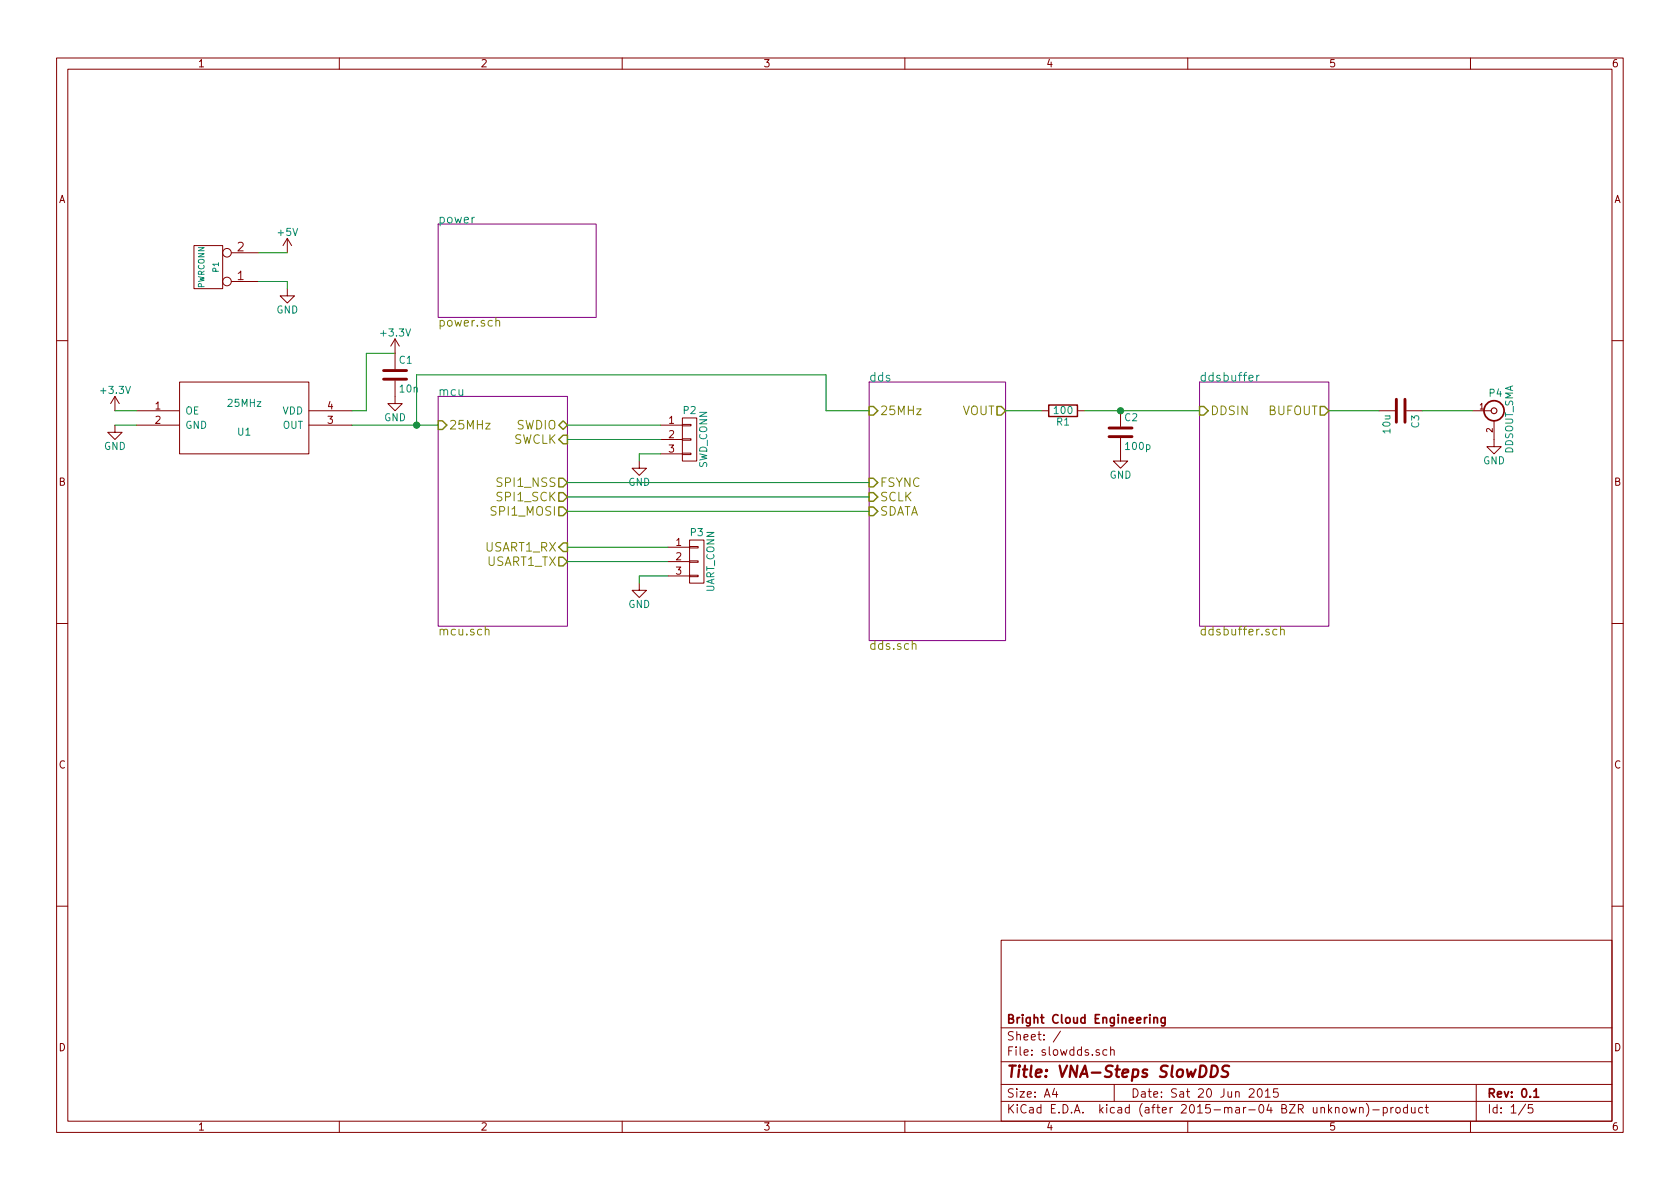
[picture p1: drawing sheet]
EESchema Schematic File Version 2
LIBS:power
LIBS:device
LIBS:transistors
LIBS:conn
LIBS:linear
LIBS:regul
LIBS:74xx
LIBS:cmos4000
LIBS:adc-dac
LIBS:memory
LIBS:xilinx
LIBS:special
LIBS:microcontrollers
LIBS:dsp
LIBS:microchip
LIBS:analog_switches
LIBS:motorola
LIBS:texas
LIBS:intel
LIBS:audio
LIBS:interface
LIBS:digital-audio
LIBS:philips
LIBS:display
LIBS:cypress
LIBS:siliconi
LIBS:opto
LIBS:atmel
LIBS:contrib
LIBS:valves
LIBS:bce
EELAYER 25 0
EELAYER END
$Descr A4 11693 8268
encoding utf-8
Sheet 1 5
Title "VNA-Steps SlowDDS"
Date "Sat 20 Jun 2015"
Rev "0.1"
Comp "Bright Cloud Engineering"
Comment1 ""
Comment2 ""
Comment3 ""
Comment4 ""
$EndDescr
$Comp
L PWRCONN P1
U 1 1
P 1450 1850
F 0 "P1" V 1400 1850 40  0000 C CNN
F 1 "PWRCONN" V 1500 1850 40  0000 C CNN
F 2 "Pin_Headers:Pin_Header_Straight_1x02" H 1450 1850 60  0001 C CNN
F 3 "" H 1450 1850 60  0000 C CNN
	1    1450 1850
	-1   0    0    1   
$EndComp
$Comp
L GND #PWR01
U 1 1
P 2000 2000
F 0 "#PWR01" H 2000 1750 50  0001 C CNN
F 1 "GND" H 2000 1850 50  0000 C CNN
F 2 "" H 2000 2000 60  0000 C CNN
F 3 "" H 2000 2000 60  0000 C CNN
	1    2000 2000
	1    0    0    -1  
$EndComp
Wire Wire Line
	1800 1950 2000 1950
Wire Wire Line
	2000 1950 2000 2000
$Comp
L +5V #PWR02
U 1 1
P 2000 1750
F 0 "#PWR02" H 2000 1600 50  0001 C CNN
F 1 "+5V" H 2000 1890 50  0000 C CNN
F 2 "" H 2000 1750 60  0000 C CNN
F 3 "" H 2000 1750 60  0000 C CNN
	1    2000 1750
	1    0    0    -1  
$EndComp
Wire Wire Line
	2000 1750 1800 1750
$Sheet
S 3050 1550 1100 650 
U 55851AFC
F0 "power" 60
F1 "power.sch" 60
$EndSheet
$Sheet
S 3050 2750 900  1600
U 55852D99
F0 "mcu" 60
F1 "mcu.sch" 60
F2 "25MHz" I L 3050 2950 60 
F3 "SWDIO" B R 3950 2950 60 
F4 "SWCLK" I R 3950 3050 60 
F5 "SPI1_NSS" O R 3950 3350 60 
F6 "SPI1_SCK" O R 3950 3450 60 
F7 "SPI1_MOSI" O R 3950 3550 60 
F8 "USART1_RX" I R 3950 3800 60 
F9 "USART1_TX" O R 3950 3900 60 
$EndSheet
$Comp
L OSC U1
U 1 1
P 1700 2900
F 0 "U1" H 1700 2800 50  0000 C CNN
F 1 "25MHz" H 1700 3000 50  0000 C CNN
F 2 "bce:SIOSC" H 1700 2700 50  0001 C CNN
F 3 "DOCUMENTATION" H 1700 3100 50  0001 C CNN
	1    1700 2900
	1    0    0    -1  
$EndComp
$Comp
L +3.3V #PWR03
U 1 1
P 800 2850
F 0 "#PWR03" H 800 2700 50  0001 C CNN
F 1 "+3.3V" H 800 2990 50  0000 C CNN
F 2 "" H 800 2850 60  0000 C CNN
F 3 "" H 800 2850 60  0000 C CNN
	1    800  2850
	1    0    0    -1  
$EndComp
Wire Wire Line
	800  2850 950  2850
$Comp
L GND #PWR04
U 1 1
P 800 2950
F 0 "#PWR04" H 800 2700 50  0001 C CNN
F 1 "GND" H 800 2800 50  0000 C CNN
F 2 "" H 800 2950 60  0000 C CNN
F 3 "" H 800 2950 60  0000 C CNN
	1    800  2950
	1    0    0    -1  
$EndComp
Wire Wire Line
	800  2950 950  2950
Wire Wire Line
	2450 2950 3050 2950
$Comp
L C C1
U 1 1
P 2750 2600
F 0 "C1" H 2775 2700 50  0000 L CNN
F 1 "10n" H 2775 2500 50  0000 L CNN
F 2 "Capacitors_SMD:C_0402" H 2788 2450 30  0001 C CNN
F 3 "" H 2750 2600 60  0000 C CNN
	1    2750 2600
	1    0    0    -1  
$EndComp
$Comp
L GND #PWR05
U 1 1
P 2750 2750
F 0 "#PWR05" H 2750 2500 50  0001 C CNN
F 1 "GND" H 2750 2600 50  0000 C CNN
F 2 "" H 2750 2750 60  0000 C CNN
F 3 "" H 2750 2750 60  0000 C CNN
	1    2750 2750
	1    0    0    -1  
$EndComp
Wire Wire Line
	2450 2850 2550 2850
Wire Wire Line
	2550 2850 2550 2450
Wire Wire Line
	2550 2450 2750 2450
$Comp
L +3.3V #PWR06
U 1 1
P 2750 2450
F 0 "#PWR06" H 2750 2300 50  0001 C CNN
F 1 "+3.3V" H 2750 2590 50  0000 C CNN
F 2 "" H 2750 2450 60  0000 C CNN
F 3 "" H 2750 2450 60  0000 C CNN
	1    2750 2450
	1    0    0    -1  
$EndComp
$Comp
L CONN_01X03 P2
U 1 1
P 4800 3050
F 0 "P2" H 4800 3250 50  0000 C CNN
F 1 "SWD_CONN" V 4900 3050 50  0000 C CNN
F 2 "Pin_Headers:Pin_Header_Straight_1x03" H 4800 3050 60  0001 C CNN
F 3 "" H 4800 3050 60  0000 C CNN
	1    4800 3050
	1    0    0    -1  
$EndComp
Wire Wire Line
	3950 2950 4600 2950
Wire Wire Line
	3950 3050 4600 3050
$Comp
L GND #PWR07
U 1 1
P 4450 3200
F 0 "#PWR07" H 4450 2950 50  0001 C CNN
F 1 "GND" H 4450 3050 50  0000 C CNN
F 2 "" H 4450 3200 60  0000 C CNN
F 3 "" H 4450 3200 60  0000 C CNN
	1    4450 3200
	1    0    0    -1  
$EndComp
Wire Wire Line
	4450 3200 4450 3150
Wire Wire Line
	4450 3150 4600 3150
$Comp
L CONN_01X03 P3
U 1 1
P 4850 3900
F 0 "P3" H 4850 4100 50  0000 C CNN
F 1 "UART_CONN" V 4950 3900 50  0000 C CNN
F 2 "Pin_Headers:Pin_Header_Straight_1x03" H 4850 3900 60  0001 C CNN
F 3 "" H 4850 3900 60  0000 C CNN
	1    4850 3900
	1    0    0    -1  
$EndComp
Wire Wire Line
	3950 3800 4650 3800
Wire Wire Line
	3950 3900 4650 3900
$Comp
L GND #PWR08
U 1 1
P 4450 4050
F 0 "#PWR08" H 4450 3800 50  0001 C CNN
F 1 "GND" H 4450 3900 50  0000 C CNN
F 2 "" H 4450 4050 60  0000 C CNN
F 3 "" H 4450 4050 60  0000 C CNN
	1    4450 4050
	1    0    0    -1  
$EndComp
Wire Wire Line
	4450 4000 4650 4000
Wire Wire Line
	4450 4050 4450 4000
$Sheet
S 6050 2650 950  1800
U 5585443C
F0 "dds" 60
F1 "dds.sch" 60
F2 "25MHz" I L 6050 2850 60 
F3 "SDATA" I L 6050 3550 60 
F4 "SCLK" I L 6050 3450 60 
F5 "FSYNC" I L 6050 3350 60 
F6 "VOUT" O R 7000 2850 60 
$EndSheet
Wire Wire Line
	3950 3350 6050 3350
Wire Wire Line
	3950 3450 6050 3450
Wire Wire Line
	3950 3550 6050 3550
Wire Wire Line
	2900 2950 2900 2600
Wire Wire Line
	2900 2600 5750 2600
Wire Wire Line
	5750 2600 5750 2850
Wire Wire Line
	5750 2850 6050 2850
Connection ~ 2900 2950
$Comp
L R R1
U 1 1
P 7400 2850
F 0 "R1" V 7480 2850 50  0000 C CNN
F 1 "100" V 7400 2850 50  0000 C CNN
F 2 "Resistors_SMD:R_0402" V 7330 2850 30  0001 C CNN
F 3 "" H 7400 2850 30  0000 C CNN
	1    7400 2850
	0    1    1    0   
$EndComp
$Comp
L C C2
U 1 1
P 7800 3000
F 0 "C2" H 7825 3100 50  0000 L CNN
F 1 "100p" H 7825 2900 50  0000 L CNN
F 2 "Capacitors_SMD:C_0603" H 7838 2850 30  0001 C CNN
F 3 "" H 7800 3000 60  0000 C CNN
	1    7800 3000
	1    0    0    -1  
$EndComp
Wire Wire Line
	7000 2850 7250 2850
Wire Wire Line
	7550 2850 8350 2850
$Comp
L GND #PWR09
U 1 1
P 7800 3150
F 0 "#PWR09" H 7800 2900 50  0001 C CNN
F 1 "GND" H 7800 3000 50  0000 C CNN
F 2 "" H 7800 3150 60  0000 C CNN
F 3 "" H 7800 3150 60  0000 C CNN
	1    7800 3150
	1    0    0    -1  
$EndComp
$Sheet
S 8350 2650 900  1700
U 558559D3
F0 "ddsbuffer" 60
F1 "ddsbuffer.sch" 60
F2 "DDSIN" I L 8350 2850 60 
F3 "BUFOUT" O R 9250 2850 60 
$EndSheet
Connection ~ 7800 2850
$Comp
L BNC P4
U 1 1
P 10400 2850
F 0 "P4" H 10410 2970 50  0000 C CNN
F 1 "DDSOUT_SMA" V 10510 2790 50  0000 C CNN
F 2 "w_conn_rf:sma_straight_32k101-400l5" H 10400 2850 60  0001 C CNN
F 3 "" H 10400 2850 60  0000 C CNN
	1    10400 2850
	1    0    0    -1  
$EndComp
$Comp
L GND #PWR010
U 1 1
P 10400 3050
F 0 "#PWR010" H 10400 2800 50  0001 C CNN
F 1 "GND" H 10400 2900 50  0000 C CNN
F 2 "" H 10400 3050 60  0000 C CNN
F 3 "" H 10400 3050 60  0000 C CNN
	1    10400 3050
	1    0    0    -1  
$EndComp
$Comp
L C C3
U 1 1
P 9750 2850
F 0 "C3" H 9775 2950 50  0000 L CNN
F 1 "10u" H 9775 2750 50  0000 L CNN
F 2 "Capacitors_SMD:C_0603" H 9788 2700 30  0001 C CNN
F 3 "" H 9750 2850 60  0000 C CNN
	1    9750 2850
	0    1    1    0   
$EndComp
Wire Wire Line
	9250 2850 9600 2850
Wire Wire Line
	9900 2850 10250 2850
$EndSCHEMATC
